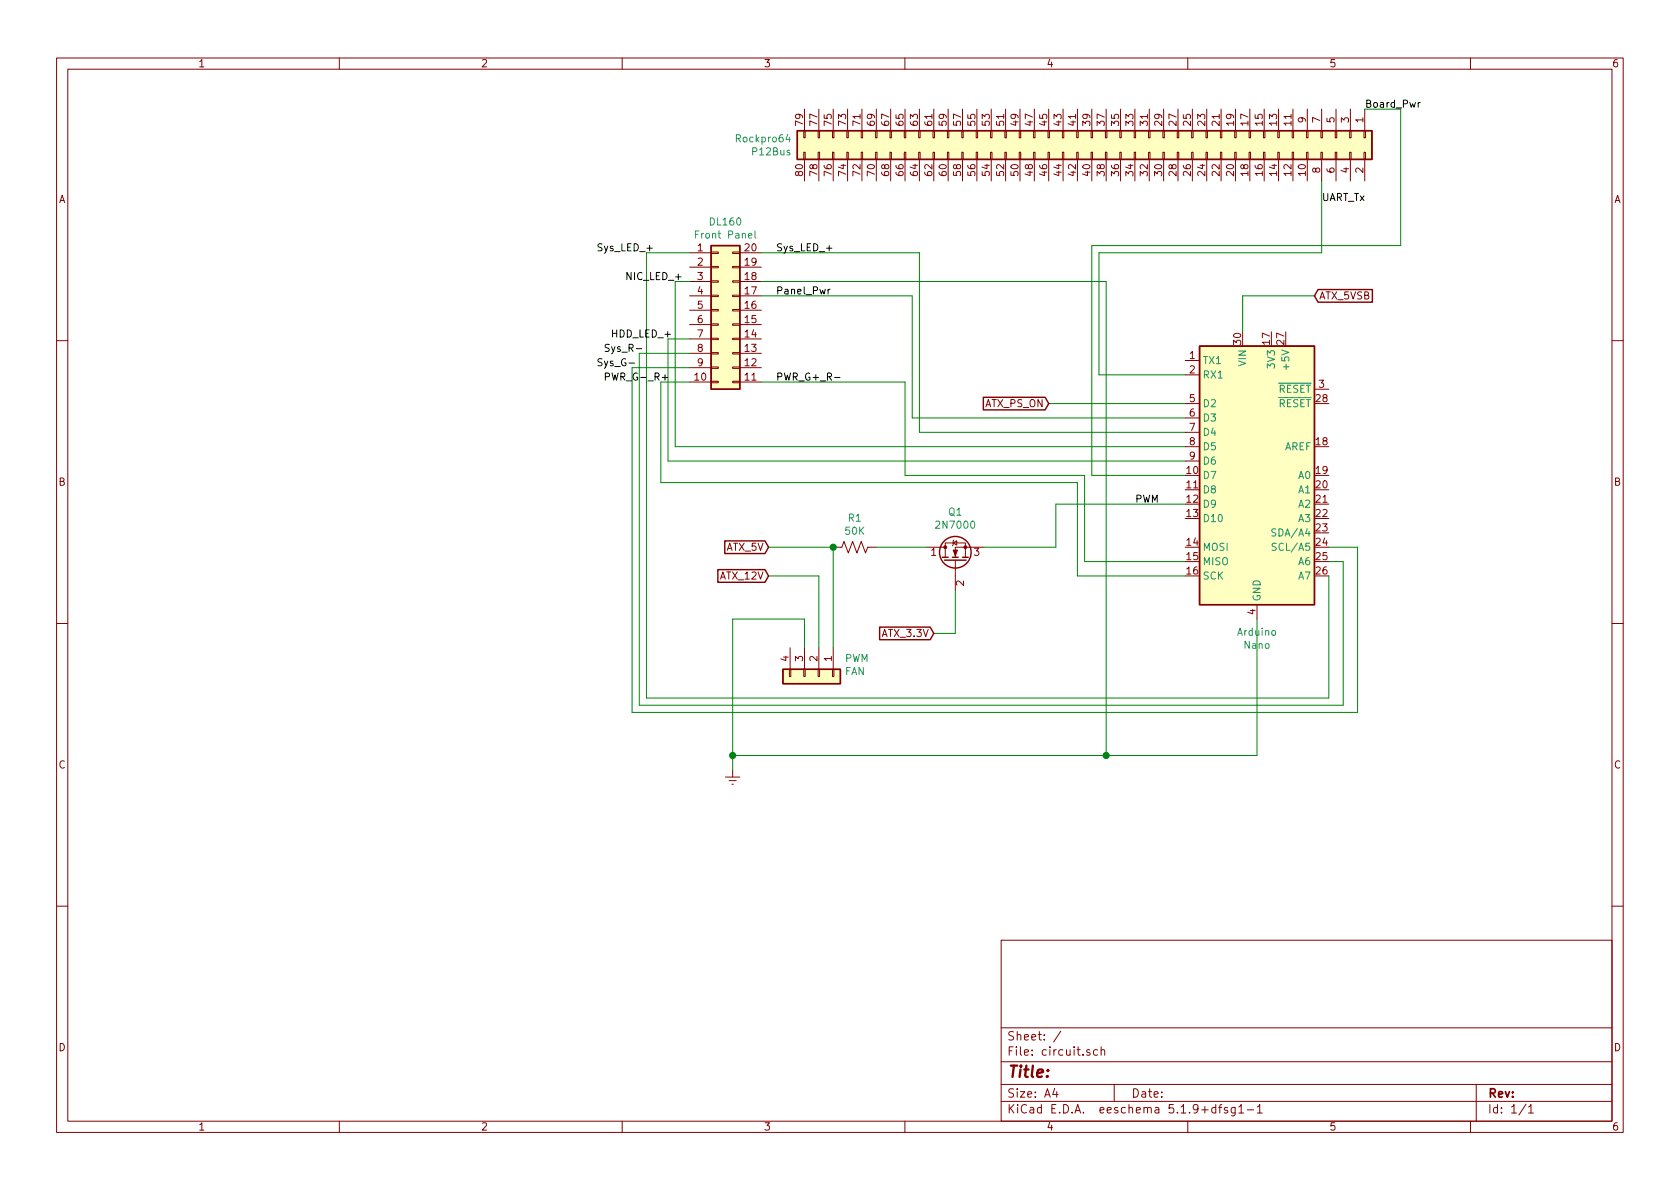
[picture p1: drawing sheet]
EESchema Schematic File Version 4
EELAYER 30 0
EELAYER END
$Descr A4 11693 8268
encoding utf-8
Sheet 1 1
Title ""
Date ""
Rev ""
Comp ""
Comment1 ""
Comment2 ""
Comment3 ""
Comment4 ""
$EndDescr
$Comp
L Connector_Generic:Conn_02x40_Odd_Even Rockpro64
U 1 1
P 7600 950
F 0 "Rockpro64" V 7604 -1137 50  0000 R CNN
F 1 "P12Bus" V 7695 -1137 50  0000 R CNN
F 2 "" H 7600 950 50  0001 C CNN
F 3 "~" H 7600 950 50  0001 C CNN
	1    7600 950 
	0    1    1    0   
$EndComp
Text Label 9200 1400 0    50   ~ 0
UART_Tx
$Comp
L Connector_Generic:Conn_02x10_Counter_Clockwise DL160
U 1 1
P 5000 2150
F 0 "DL160" H 5050 2767 50  0000 C CNN
F 1 "Front Panel" H 5050 2676 50  0000 C CNN
F 2 "" H 5000 2150 50  0001 C CNN
F 3 "~" H 5000 2150 50  0001 C CNN
	1    5000 2150
	1    0    0    -1  
$EndComp
$Comp
L MCU_Module:Arduino_Nano_Every Arduino
U 1 1
P 8750 3300
F 0 "Arduino" H 8750 2211 50  0000 C CNN
F 1 "Nano" H 8750 2120 50  0000 C CNN
F 2 "Module:Arduino_Nano" H 8750 3300 50  0001 C CIN
F 3 "https://content.arduino.cc/assets/NANOEveryV3.0_sch.pdf" H 8750 3300 50  0001 C CNN
	1    8750 3300
	1    0    0    -1  
$EndComp
Wire Wire Line
	8250 2600 7650 2600
Wire Wire Line
	9200 1750 9200 1250
Wire Wire Line
	7650 2600 7650 1750
Wire Wire Line
	7650 1750 9200 1750
Text GLabel 7300 2800 0    50   Input ~ 0
ATX_PS_ON
Text GLabel 9150 2050 2    50   Input ~ 0
ATX_5VSB
Wire Wire Line
	7300 2800 8250 2800
Wire Wire Line
	8250 2900 6350 2900
Wire Wire Line
	6350 2900 6350 2050
Wire Wire Line
	6350 2050 5300 2050
Text Label 5400 2050 0    50   ~ 0
Panel_Pwr
Wire Wire Line
	8250 3000 6400 3000
Wire Wire Line
	6400 3000 6400 1750
Wire Wire Line
	6400 1750 5300 1750
Text Label 5400 1750 0    50   ~ 0
Sys_LED_+
Wire Wire Line
	8250 3100 4700 3100
Wire Wire Line
	4700 3100 4700 1950
Wire Wire Line
	4700 1950 4800 1950
Text Label 4350 1950 0    50   ~ 0
NIC_LED_+
Wire Wire Line
	8250 3200 4650 3200
Text Label 4250 2350 0    50   ~ 0
HDD_LED_+
Wire Wire Line
	8250 3300 7600 3300
Wire Wire Line
	7600 3300 7600 1700
Wire Wire Line
	7600 1700 9750 1700
Wire Wire Line
	9750 1700 9750 750 
Wire Wire Line
	9750 750  9500 750 
Text Label 9500 750  0    50   ~ 0
Board_Pwr
$Comp
L Device:Q_NMOS_DGS Q1
U 1 1
P 6650 3900
F 0 "Q1" V 6992 3900 50  0000 C CNN
F 1 "2N7000" V 6901 3900 50  0000 C CNN
F 2 "" H 6850 4000 50  0001 C CNN
F 3 "~" H 6650 3900 50  0001 C CNN
	1    6650 3900
	0    -1   -1   0   
$EndComp
Wire Wire Line
	8250 3500 7350 3500
Wire Wire Line
	7350 3500 7350 3800
Wire Wire Line
	7350 3800 6850 3800
Text GLabel 6500 4400 0    50   Input ~ 0
ATX_3.3V
Wire Wire Line
	6650 4400 6650 4100
$Comp
L Device:R_US R1
U 1 1
P 5950 3800
F 0 "R1" V 5745 3800 50  0000 C CNN
F 1 "50K" V 5836 3800 50  0000 C CNN
F 2 "" V 5990 3790 50  0001 C CNN
F 3 "~" H 5950 3800 50  0001 C CNN
	1    5950 3800
	0    1    1    0   
$EndComp
Wire Wire Line
	6100 3800 6450 3800
Text Label 7900 3500 0    50   ~ 0
PWM
$Comp
L Connector_Generic:Conn_01x04 PWM
U 1 1
P 5700 4700
F 0 "PWM" V 5572 4880 50  0000 L CNN
F 1 "FAN" V 5663 4880 50  0000 L CNN
F 2 "" H 5700 4700 50  0001 C CNN
F 3 "~" H 5700 4700 50  0001 C CNN
	1    5700 4700
	0    1    1    0   
$EndComp
$Comp
L power:Earth #PWR?
U 1 1
P 5100 5350
F 0 "#PWR?" H 5100 5100 50  0001 C CNN
F 1 "Earth" H 5100 5200 50  0001 C CNN
F 2 "" H 5100 5350 50  0001 C CNN
F 3 "~" H 5100 5350 50  0001 C CNN
	1    5100 5350
	1    0    0    -1  
$EndComp
Wire Wire Line
	5600 4500 5600 4300
Wire Wire Line
	5350 3800 5800 3800
Text GLabel 5350 3800 0    50   Input ~ 0
ATX_5V
Wire Wire Line
	5800 4500 5800 3800
Connection ~ 5800 3800
Text GLabel 5350 4000 0    50   Input ~ 0
ATX_12V
Wire Wire Line
	5350 4000 5700 4000
Wire Wire Line
	5700 4000 5700 4500
Wire Wire Line
	6500 4400 6650 4400
Wire Wire Line
	5100 4300 5600 4300
Wire Wire Line
	8750 5250 7700 5250
Connection ~ 5100 5250
Wire Wire Line
	5100 5250 5100 5350
Wire Wire Line
	8250 3900 7550 3900
Wire Wire Line
	7550 3900 7550 3300
Wire Wire Line
	7550 3300 6300 3300
Wire Wire Line
	6300 3300 6300 2650
Wire Wire Line
	6300 2650 5300 2650
Text Label 5400 2650 0    50   ~ 0
PWR_G+_R-
Wire Wire Line
	9150 2050 8650 2050
Wire Wire Line
	8650 2050 8650 2300
Wire Wire Line
	9250 4000 9250 4850
Wire Wire Line
	4600 2650 4800 2650
Wire Wire Line
	8750 4300 8750 5250
Wire Wire Line
	5100 4300 5100 5250
Wire Wire Line
	8250 4000 7500 4000
Wire Wire Line
	7500 4000 7500 3350
Wire Wire Line
	7500 3350 4600 3350
Wire Wire Line
	4600 3350 4600 2650
Wire Wire Line
	4500 4850 4500 1750
Wire Wire Line
	4500 1750 4800 1750
Wire Wire Line
	4500 4850 9250 4850
Text Label 4150 1750 0    50   ~ 0
Sys_LED_+
Wire Wire Line
	4800 2350 4650 2350
Wire Wire Line
	4650 2350 4650 3200
Text Label 4200 2650 0    50   ~ 0
PWR_G-_R+
Wire Wire Line
	4800 2450 4450 2450
Wire Wire Line
	4450 2450 4450 4900
Wire Wire Line
	4800 2550 4400 2550
Wire Wire Line
	4400 2550 4400 4950
Wire Wire Line
	4450 4900 9350 4900
Wire Wire Line
	9350 4900 9350 3900
Wire Wire Line
	9350 3900 9250 3900
Wire Wire Line
	4400 4950 9450 4950
Wire Wire Line
	9450 4950 9450 3800
Wire Wire Line
	9450 3800 9250 3800
Text Label 4200 2450 0    50   ~ 0
Sys_R-
Text Label 4150 2550 0    50   ~ 0
Sys_G-
Wire Wire Line
	5300 1950 7700 1950
Wire Wire Line
	7700 1950 7700 5250
Connection ~ 7700 5250
Wire Wire Line
	7700 5250 5100 5250
$EndSCHEMATC
